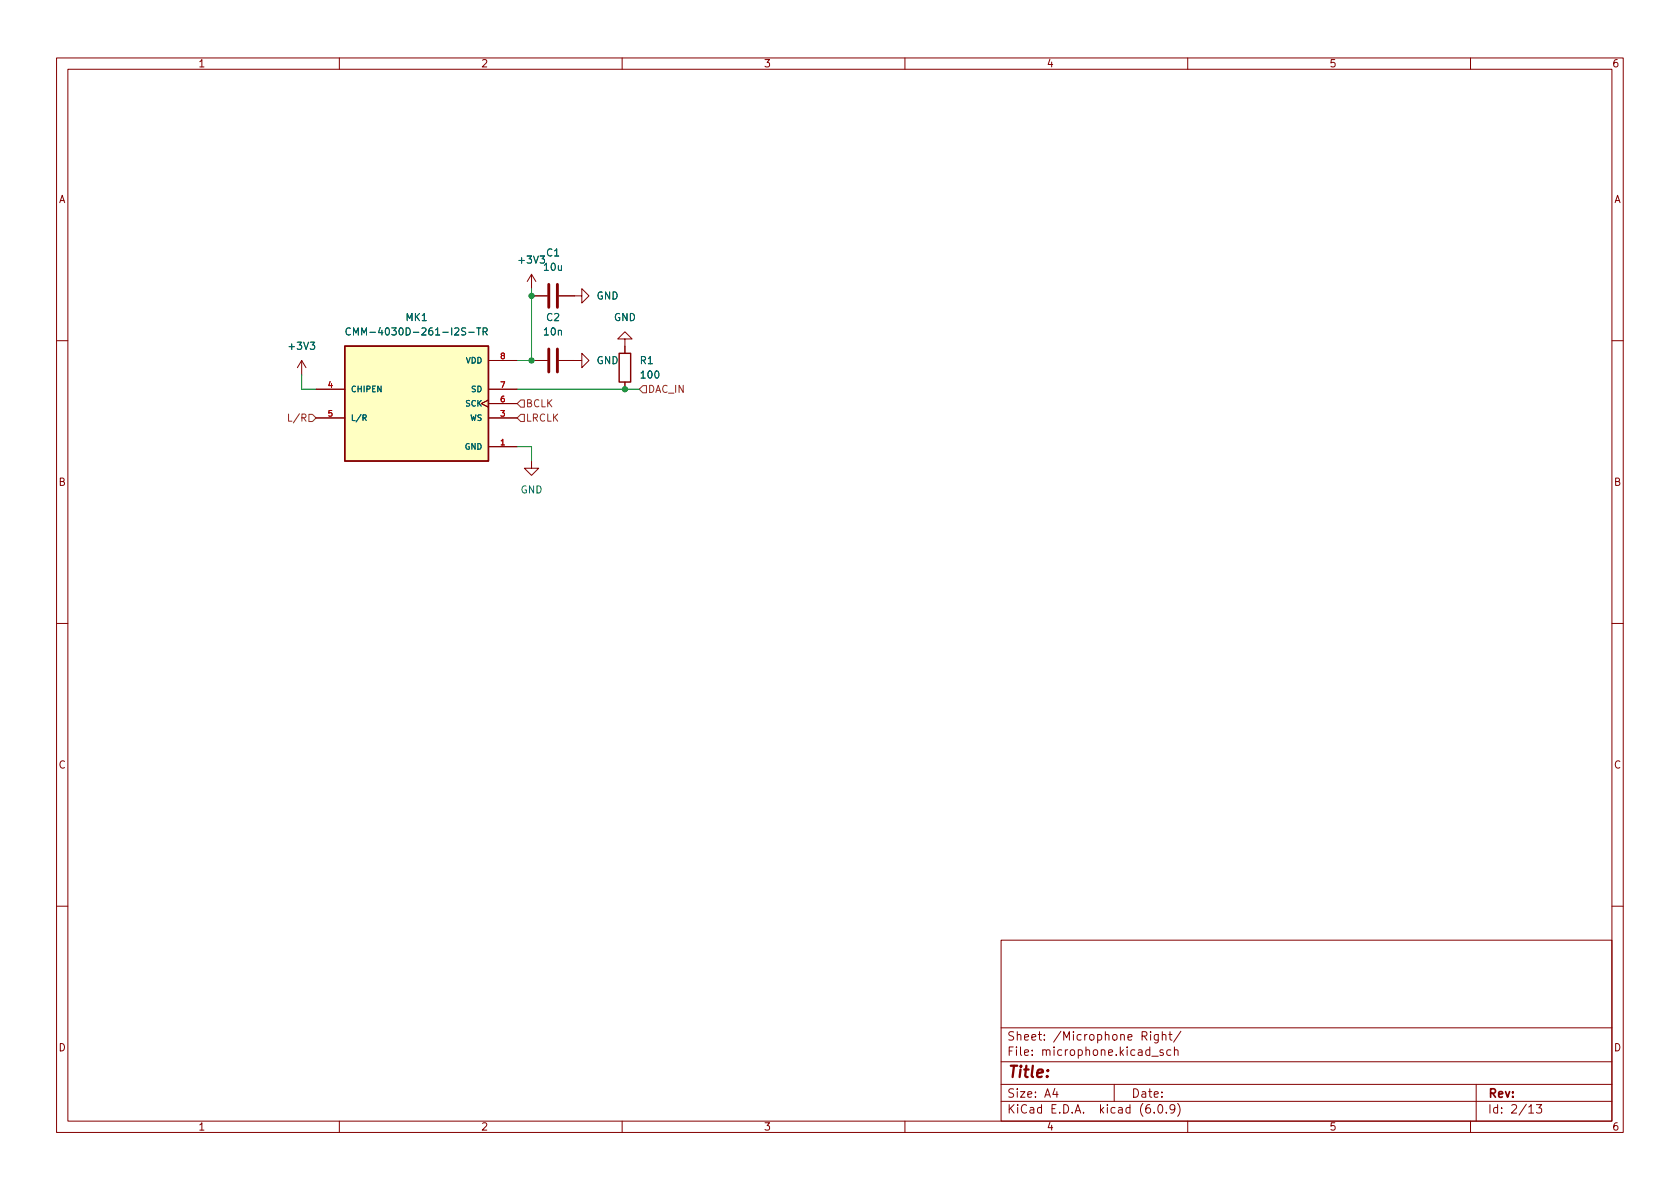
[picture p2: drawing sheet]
<svg xmlns="http://www.w3.org/2000/svg" width="297mm" height="210mm" viewBox="0 0 297 210" stroke-linecap="round" stroke-linejoin="round" font-family="sans-serif">
<g fill="none" stroke="#840000" stroke-width=".18">
<path d="M10 10.2h277v190.1h-277zM12 12.2h273v186.1h-273zM60 10.2v2M110 10.2v2M160 10.2v2M210 10.2v2M260 10.2v2M94 48.5l-.8 1.3M94 48.5v2.5M94 48.5l.7 1.3M94 52.3h2.8M98.8 52.3h4.1v-1.3l1.2 1.3-1.2 1.3v-1.3"/>
<path d="M110.5 59.9h1.3l-1.3-1.2-1.3 1.2h1.3v2.6M10 60.2h2M53.3 63.7l-.7 1.3M53.3 63.7v2.6M53.3 63.7l.8 1.3M55.9 73.9h5.1M55.9 68.8h5.1M86.4 70.7l-1.3 .7 1.3 .6M86.4 79h5M86.4 73.9h5M86.4 68.8h5M86.4 71.4h5"/>
<path d="M86.4 63.7h5M94 63.7h2.8M98.8 63.7h4.1v-1.2l1.2 1.2-1.2 1.3v-1.3M110.5 67.6v1.2M285 60.2h2M94 81.5v1.3h1.2l-1.2 1.3-1.3-1.3h1.3M10 110.2h2M285 110.2h2M10 160.2h2M177 166.3h108v32h-108zM285 160.2h2M60 198.3v2"/>
<path d="M110 198.3v2M160 198.3v2M177 194.8h108M177 191.8h108M177 187.8h108M177 181.8h108M186.5 192.5l-.4 1h1M186.9 193v1M197 191.8v3M203.4 182.4v.2M203.4 182.9v1M203.6 186.8h1.2"/>
<path d="M204.1 196.7v.1M204.8 182.9v1.2l-.3 .3h-.4M204.8 183l-.4-.1-.3 .3v.4l.1 .3h.6M204.9 195.4l.2-.1a.81 .81 0 0 1 .6 .7 .81 .81 0 0 1-.3 .8h-.2a.81 .81 0 0 1-.6-.6 .81 .81 0 0 1 .3-.8zM205.5 183.1l.2-.2 .4 .1v.9M205.5 182.4v1.5M205.6 185.7l-.3-.1-.2 .2v.3l.5 .1v.4h-.5M206.2 196.7v.1M206.6 182.9h.6M206.9 182.4v1.3l.3 .2M207 185.7l-.4-.1-.3 .3v.4l.1 .3h.6M207.6 185.8l.3-.2 .3 .1 .1 .9"/>
<path d="M207.6 185.1v1.5M207.7 196l-.3 .3h-.3l-.2-.3 .1-.6 .4-.1 .2 .2a.99 .99 0 0 1-.3 1.3h-.3M208.2 195.1a1.72 1.72 0 0 1 0 2.3M208.8 182.4l-1.3 1.9M210 198.3v2M260 198.3v2M261 191.8v6.5M270.3 195.8l.4-.5v1.5M270.3 196.8h.9M271.7 195.3h.9l-.5 .6 .4 .1v.7l-.2 .1h-.4l-.2-.1"/>
</g>
<path d="M61 61.2h25.4v20.3h-25.4z" fill="#ffffc2" stroke="#ffffc2" stroke-width=".18"/>
<path d="M61 61.2h25.4v20.3h-25.4zM109.5 62.5h2v5.1h-2z" fill="none" stroke="#840000" stroke-width=".25"/>
<path d="M62 58.1a.6 .6 0 0 0-.9 .4 .6 .6 0 0 0 .6 .7l.3-.1M62.5 59.2v-1.2l.4 .9 .4-.9v1.2M84.3 58h.7M84.6 58v1.2M85.4 58.6h.6l.1-.2v-.3l-.7-.1v1.2M85.7 58.6l.4 .6M64.2 73.9l.5-.1v-.4h-.5v1M64.4 73.9l.4 .5" fill="none" stroke="#006464" stroke-width=".18"/>
<path d="M97 50.3v4.1M98.6 50.3v4.1M97 61.7v4.1M98.6 61.7v4.1" fill="none" stroke="#840000" stroke-width=".51"/>
<path d="M51 73.2v1.3h.6M54.6 73.3h.6l.7 .6-.7 .6h-.6zM91.4 73.9l.7-.6h.6v1.2h-.6zM92.1 70.7h.6v1.3h-.6l-.7-.6zM113.7 68.2h.6v1.3h-.6l-.7-.7z" fill="none" stroke="#725600" stroke-width=".18"/>
<path d="M94 51v12.7h-2.6M53.3 66.3v2.5h2.6M91.4 79h2.6v2.5M91.4 68.8h21.6" fill="none" stroke="#009600" stroke-width=".18"/>
<g fill="#009600" stroke="#009600" stroke-width=".18">
<circle cx="94" cy="52.3" r=".46"/>
<circle cx="94" cy="63.7" r=".46"/>
<circle cx="110.5" cy="68.8" r=".46"/>
</g>
<text font-size="2.8" fill="#840000" x="178" y="190.6">Title:</text>
<g font-size="2.1" fill="#840000">
<text x="178" y="184">Sheet: /Microphone Right/</text>
<text x="178" y="186.7">File: microphone.kicad_sch</text>
<text x="178" y="196.9">KiCad E.D.A. kicad (6.0.9)</text>
<text x="178" y="194.1">Size: A4</text>
<text x="200" y="194.1">Date:</text>
<text x="263" y="194.1">Rev:</text>
<text x="263" y="196.9">Id: 2/13</text>
</g>
<g font-size="1.8" fill="#840000">
<text x="35" y="11.9">1</text>
<text x="85" y="11.9">2</text>
<text x="135" y="11.9">3</text>
<text x="185" y="11.9">4</text>
<text x="235" y="11.9">5</text>
<text x="285" y="11.9">6</text>
<text x="10.3" y="35.9">A</text>
<text x="285.3" y="35.9">A</text>
<text x="10.3" y="85.9">B</text>
<text x="285.3" y="85.9">B</text>
<text x="10.3" y="135.9">C</text>
<text x="285.3" y="135.9">C</text>
<text x="10.3" y="185.9">D</text>
<text x="285.3" y="185.9">D</text>
<text x="35" y="199.9">1</text>
<text x="85" y="199.9">2</text>
<text x="135" y="199.9">3</text>
<text x="185" y="199.9">4</text>
<text x="235" y="199.9">5</text>
<text x="285" y="199.9">6</text>
</g>
<g font-size="1.8" fill="#006464">
<text x="91.9" y="46.6">+3V3</text>
<text x="96.3" y="47.9">10u</text>
<text x="96.7" y="45.3">C1</text>
<text x="105.5" y="53">GND</text>
<text x="63.8" y="59.3">CMM-4030D-261-I2S-TR</text>
<text x="71.8" y="56.8">MK1</text>
<text x="96.3" y="59.3">10n</text>
<text x="96.7" y="56.8">C2</text>
<text x="108.5" y="56.8">GND</text>
<text x="51.3" y="61.8">+3V3</text>
<text x="105.5" y="64.4">GND</text>
<text x="113.2" y="64.4">R1</text>
<text x="113.4" y="66.9">100</text>
<text x="92" y="87.2">GND</text>
</g>
<g font-size="1.8" fill="#725600">
<text x="114.5" y="69.5">DAC_IN</text>
<text x="51.6" y="74.5">L/R</text>
<text x="92.9" y="72">BCLK</text>
<text x="92.9" y="74.5">LRCLK</text>
</g>
<g font-size="1.4" fill="#006464">
<text x="82.4" y="64.3">VDD</text>
<text x="62" y="69.3">CHIPEN</text>
<text x="82.4" y="71.9">SCK</text>
<text x="83.4" y="69.3">SD</text>
<text x="62" y="74.4">L/R</text>
<text x="83.1" y="74.4">WS</text>
<text x="82.2" y="79.5">GND</text>
</g>
<g font-size="1.4" fill="#a90000">
<text x="88.5" y="63.5">8</text>
<text x="58" y="68.6">4</text>
<text x="88.5" y="71.1">6</text>
<text x="88.5" y="68.6">7</text>
<text x="58" y="73.7">5</text>
<text x="88.5" y="73.7">3</text>
<text x="88.5" y="78.7">1</text>
</g>
</svg>
